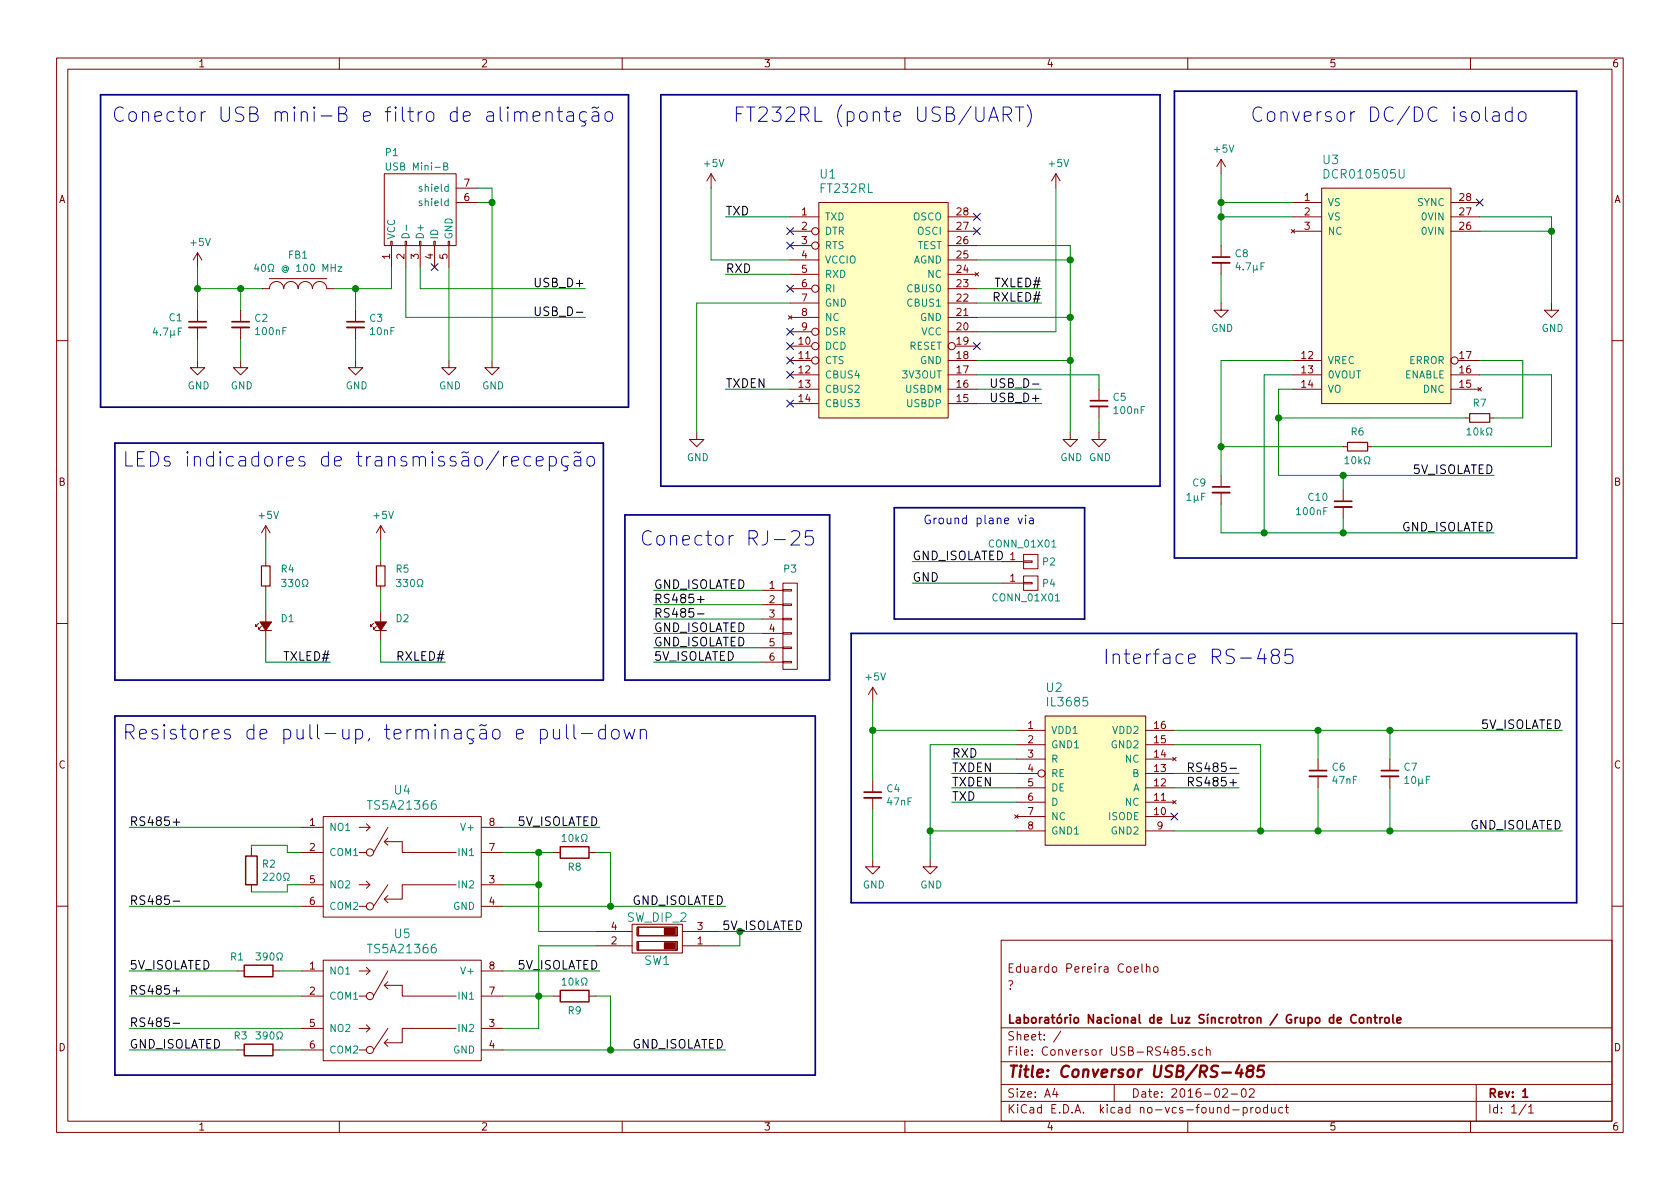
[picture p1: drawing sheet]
EESchema Schematic File Version 2
LIBS:power
LIBS:device
LIBS:transistors
LIBS:conn
LIBS:linear
LIBS:regul
LIBS:74xx
LIBS:cmos4000
LIBS:adc-dac
LIBS:memory
LIBS:xilinx
LIBS:microcontrollers
LIBS:dsp
LIBS:microchip
LIBS:analog_switches
LIBS:motorola
LIBS:texas
LIBS:intel
LIBS:audio
LIBS:interface
LIBS:digital-audio
LIBS:philips
LIBS:display
LIBS:cypress
LIBS:siliconi
LIBS:opto
LIBS:atmel
LIBS:contrib
LIBS:valves
LIBS:Conversor USB-RS485
LIBS:sw_dip
LIBS:Conversor USB-RS485-cache
EELAYER 25 0
EELAYER END
$Descr A4 11693 8268
encoding utf-8
Sheet 1 1
Title "Conversor USB/RS-485"
Date "2016-02-02"
Rev "1"
Comp "Laboratório Nacional de Luz Síncrotron / Grupo de Controle"
Comment1 ""
Comment2 "?"
Comment3 "Eduardo Pereira Coelho"
Comment4 ""
$EndDescr
NoConn ~ 3025 1850
$Comp
L C_Small C3
U 1 1
P 2475 2250
F 0 "C3" H 2567 2296 50  0000 L CNN
F 1 "10nF" H 2567 2204 50  0000 L CNN
F 2 "Capacitors_SMD:C_0805_HandSoldering" H 2475 2250 50  0001 C CNN
F 3 "" H 2475 2250 50  0000 C CNN
	1    2475 2250
	1    0    0    -1  
$EndComp
$Comp
L GND #PWR01
U 1 1
P 2475 2500
F 0 "#PWR01" H 2475 2250 50  0001 C CNN
F 1 "GND" H 2483 2326 50  0000 C CNN
F 2 "" H 2475 2500 50  0000 C CNN
F 3 "" H 2475 2500 50  0000 C CNN
	1    2475 2500
	1    0    0    -1  
$EndComp
$Comp
L C_Small C2
U 1 1
P 1675 2250
F 0 "C2" H 1767 2296 50  0000 L CNN
F 1 "100nF" H 1767 2204 50  0000 L CNN
F 2 "Capacitors_SMD:C_0805_HandSoldering" H 1675 2250 50  0001 C CNN
F 3 "" H 1675 2250 50  0000 C CNN
	1    1675 2250
	1    0    0    -1  
$EndComp
$Comp
L GND #PWR02
U 1 1
P 1675 2500
F 0 "#PWR02" H 1675 2250 50  0001 C CNN
F 1 "GND" H 1683 2326 50  0000 C CNN
F 2 "" H 1675 2500 50  0000 C CNN
F 3 "" H 1675 2500 50  0000 C CNN
	1    1675 2500
	1    0    0    -1  
$EndComp
$Comp
L GND #PWR03
U 1 1
P 1375 2500
F 0 "#PWR03" H 1375 2250 50  0001 C CNN
F 1 "GND" H 1383 2326 50  0000 C CNN
F 2 "" H 1375 2500 50  0000 C CNN
F 3 "" H 1375 2500 50  0000 C CNN
	1    1375 2500
	1    0    0    -1  
$EndComp
$Comp
L GND #PWR04
U 1 1
P 3125 2500
F 0 "#PWR04" H 3125 2250 50  0001 C CNN
F 1 "GND" H 3133 2326 50  0000 C CNN
F 2 "" H 3125 2500 50  0000 C CNN
F 3 "" H 3125 2500 50  0000 C CNN
	1    3125 2500
	1    0    0    -1  
$EndComp
Text Label 4075 2000 2    60   ~ 0
USB_D+
Text Label 4075 2200 2    60   ~ 0
USB_D-
Text Label 7250 2700 2    60   ~ 0
USB_D-
Text Label 7250 2800 2    60   ~ 0
USB_D+
$Comp
L C_Small C1
U 1 1
P 1375 2250
F 0 "C1" H 1275 2300 50  0000 R CNN
F 1 "4.7µF" H 1275 2200 50  0000 R CNN
F 2 "Capacitors_SMD:C_1210_HandSoldering" H 1375 2250 50  0001 C CNN
F 3 "" H 1375 2250 50  0000 C CNN
	1    1375 2250
	1    0    0    -1  
$EndComp
Text Notes 775  850  0    100  ~ 0
Conector USB mini-B e filtro de alimentação
$Comp
L GND #PWR05
U 1 1
P 7650 3000
F 0 "#PWR05" H 7650 2750 50  0001 C CNN
F 1 "GND" H 7658 2826 50  0000 C CNN
F 2 "" H 7650 3000 50  0000 C CNN
F 3 "" H 7650 3000 50  0000 C CNN
	1    7650 3000
	1    0    0    -1  
$EndComp
$Comp
L C_Small C5
U 1 1
P 7650 2800
F 0 "C5" H 7742 2846 50  0000 L CNN
F 1 "100nF" H 7742 2754 50  0000 L CNN
F 2 "Capacitors_SMD:C_0805_HandSoldering" H 7650 2800 50  0001 C CNN
F 3 "" H 7650 2800 50  0000 C CNN
	1    7650 2800
	1    0    0    -1  
$EndComp
$Comp
L GND #PWR06
U 1 1
P 7450 3000
F 0 "#PWR06" H 7450 2750 50  0001 C CNN
F 1 "GND" H 7458 2826 50  0000 C CNN
F 2 "" H 7450 3000 50  0000 C CNN
F 3 "" H 7450 3000 50  0000 C CNN
	1    7450 3000
	1    0    0    -1  
$EndComp
Text Label 7250 2000 2    60   ~ 0
TXLED#
$Comp
L GND #PWR07
U 1 1
P 4850 3000
F 0 "#PWR07" H 4850 2750 50  0001 C CNN
F 1 "GND" H 4858 2826 50  0000 C CNN
F 2 "" H 4850 3000 50  0000 C CNN
F 3 "" H 4850 3000 50  0000 C CNN
	1    4850 3000
	1    0    0    -1  
$EndComp
Text Label 7250 2100 2    60   ~ 0
RXLED#
Text Label 5050 2700 0    60   ~ 0
TXDEN
Text Notes 5100 850  0    100  ~ 0
FT232RL (ponte USB/UART)
Text Label 5050 1500 0    60   ~ 0
TXD
Text Label 5050 1900 0    60   ~ 0
RXD
Text Notes 850  3250 0    100  ~ 0
LEDs indicadores de transmissão/recepção
$Comp
L R_Small R4
U 1 1
P 1850 4000
F 0 "R4" H 1950 4050 50  0000 L CNN
F 1 "330Ω" H 1950 3950 50  0000 L CNN
F 2 "Resistors_SMD:R_0805_HandSoldering" H 1850 4000 50  0001 C CNN
F 3 "" H 1850 4000 50  0000 C CNN
	1    1850 4000
	1    0    0    -1  
$EndComp
$Comp
L R_Small R5
U 1 1
P 2650 4000
F 0 "R5" H 2750 4050 50  0000 L CNN
F 1 "330Ω" H 2750 3950 50  0000 L CNN
F 2 "Resistors_SMD:R_0805_HandSoldering" H 2650 4000 50  0001 C CNN
F 3 "" H 2650 4000 50  0000 C CNN
	1    2650 4000
	1    0    0    -1  
$EndComp
$Comp
L Led_Small D1
U 1 1
P 1850 4350
F 0 "D1" V 1900 4250 50  0000 R CNN
F 1 "LED" V 1800 4250 50  0001 R CNN
F 2 "Conversor USB-RS485:LED_SMD" V 1850 4350 50  0001 C CNN
F 3 "" V 1850 4350 50  0000 C CNN
	1    1850 4350
	0    -1   -1   0   
$EndComp
$Comp
L Led_Small D2
U 1 1
P 2650 4350
F 0 "D2" V 2700 4250 50  0000 R CNN
F 1 "LED" V 2600 4250 50  0001 R CNN
F 2 "Conversor USB-RS485:LED_SMD" V 2650 4350 50  0001 C CNN
F 3 "" V 2650 4350 50  0000 C CNN
	1    2650 4350
	0    -1   -1   0   
$EndComp
Text Notes 7675 4625 0    100  ~ 0
Interface RS-485
$Comp
L GND #PWR08
U 1 1
P 6475 5975
F 0 "#PWR08" H 6475 5725 50  0001 C CNN
F 1 "GND" H 6483 5801 50  0000 C CNN
F 2 "" H 6475 5975 50  0000 C CNN
F 3 "" H 6475 5975 50  0000 C CNN
	1    6475 5975
	1    0    0    -1  
$EndComp
Text Label 8625 5475 2    60   ~ 0
RS485+
Text Label 8625 5375 2    60   ~ 0
RS485-
Text Label 6625 5275 0    60   ~ 0
RXD
Text Label 6625 5575 0    60   ~ 0
TXD
Text Label 6625 5375 0    60   ~ 0
TXDEN
Text Label 6625 5475 0    60   ~ 0
TXDEN
$Comp
L CONN_01X06 P3
U 1 1
P 5500 4350
F 0 "P3" H 5500 4750 50  0000 C CNN
F 1 "RJ25" H 5500 3950 50  0001 C CNN
F 2 "Conversor USB-RS485:RJ25" H 5500 4350 50  0001 C CNN
F 3 "" H 5500 4350 50  0000 C CNN
	1    5500 4350
	1    0    0    -1  
$EndComp
Text Notes 4450 3800 0    100  ~ 0
Conector RJ-25
Text Label 4550 4100 0    60   ~ 0
GND_ISOLATED
Text Label 4550 4400 0    60   ~ 0
GND_ISOLATED
Text Label 4550 4200 0    60   ~ 0
RS485+
Text Label 4550 4300 0    60   ~ 0
RS485-
Text Label 4550 4500 0    60   ~ 0
GND_ISOLATED
Text Label 4550 4600 0    60   ~ 0
5V_ISOLATED
$Comp
L C_Small C4
U 1 1
P 6075 5525
F 0 "C4" H 6167 5571 50  0000 L CNN
F 1 "47nF" H 6167 5479 50  0000 L CNN
F 2 "Capacitors_SMD:C_0805_HandSoldering" H 6075 5525 50  0001 C CNN
F 3 "" H 6075 5525 50  0000 C CNN
	1    6075 5525
	1    0    0    -1  
$EndComp
$Comp
L C_Small C6
U 1 1
P 9175 5375
F 0 "C6" H 9267 5421 50  0000 L CNN
F 1 "47nF" H 9267 5329 50  0000 L CNN
F 2 "Capacitors_SMD:C_0805_HandSoldering" H 9175 5375 50  0001 C CNN
F 3 "" H 9175 5375 50  0000 C CNN
	1    9175 5375
	1    0    0    -1  
$EndComp
$Comp
L GND #PWR09
U 1 1
P 6075 5975
F 0 "#PWR09" H 6075 5725 50  0001 C CNN
F 1 "GND" H 6083 5801 50  0000 C CNN
F 2 "" H 6075 5975 50  0000 C CNN
F 3 "" H 6075 5975 50  0000 C CNN
	1    6075 5975
	1    0    0    -1  
$EndComp
$Comp
L C_Small C7
U 1 1
P 9675 5375
F 0 "C7" H 9767 5421 50  0000 L CNN
F 1 "10µF" H 9767 5329 50  0000 L CNN
F 2 "Capacitors_SMD:C_0805_HandSoldering" H 9675 5375 50  0001 C CNN
F 3 "" H 9675 5375 50  0000 C CNN
	1    9675 5375
	1    0    0    -1  
$EndComp
Text Label 10875 5075 2    60   ~ 0
5V_ISOLATED
Text Label 10875 5775 2    60   ~ 0
GND_ISOLATED
Text Notes 8700 850  0    100  ~ 0
Conversor DC/DC isolado
$Comp
L GND #PWR010
U 1 1
P 10800 2100
F 0 "#PWR010" H 10800 1850 50  0001 C CNN
F 1 "GND" H 10808 1926 50  0000 C CNN
F 2 "" H 10800 2100 50  0000 C CNN
F 3 "" H 10800 2100 50  0000 C CNN
	1    10800 2100
	1    0    0    -1  
$EndComp
$Comp
L C_Small C8
U 1 1
P 8500 1800
F 0 "C8" H 8592 1846 50  0000 L CNN
F 1 "4.7µF" H 8592 1754 50  0000 L CNN
F 2 "Capacitors_SMD:C_1210_HandSoldering" H 8500 1800 50  0001 C CNN
F 3 "" H 8500 1800 50  0000 C CNN
	1    8500 1800
	1    0    0    -1  
$EndComp
$Comp
L GND #PWR011
U 1 1
P 8500 2100
F 0 "#PWR011" H 8500 1850 50  0001 C CNN
F 1 "GND" H 8508 1926 50  0000 C CNN
F 2 "" H 8500 2100 50  0000 C CNN
F 3 "" H 8500 2100 50  0000 C CNN
	1    8500 2100
	1    0    0    -1  
$EndComp
Text Label 10400 3300 2    60   ~ 0
5V_ISOLATED
Text Label 10400 3700 2    60   ~ 0
GND_ISOLATED
$Comp
L C_Small C9
U 1 1
P 8500 3400
F 0 "C9" H 8400 3450 50  0000 R CNN
F 1 "1µF" H 8400 3350 50  0000 R CNN
F 2 "Capacitors_SMD:C_0805_HandSoldering" H 8500 3400 50  0001 C CNN
F 3 "" H 8500 3400 50  0000 C CNN
	1    8500 3400
	1    0    0    -1  
$EndComp
$Comp
L R_Small R7
U 1 1
P 10300 2900
F 0 "R7" V 10400 2900 50  0000 C CNN
F 1 "10kΩ" V 10200 2900 50  0000 C CNN
F 2 "Resistors_SMD:R_0805_HandSoldering" H 10300 2900 50  0001 C CNN
F 3 "" H 10300 2900 50  0000 C CNN
	1    10300 2900
	0    -1   -1   0   
$EndComp
$Comp
L C_Small C10
U 1 1
P 9350 3500
F 0 "C10" H 9250 3550 50  0000 R CNN
F 1 "100nF" H 9250 3450 50  0000 R CNN
F 2 "Capacitors_SMD:C_0805_HandSoldering" H 9350 3500 50  0001 C CNN
F 3 "" H 9350 3500 50  0000 C CNN
	1    9350 3500
	1    0    0    -1  
$EndComp
Text Notes 850  5150 0    100  ~ 0
Resistores de pull-up, terminação e pull-down
NoConn ~ 5500 2600
Text Label 2300 4600 2    60   ~ 0
TXLED#
Text Label 3100 4600 2    60   ~ 0
RXLED#
$Comp
L GND #PWR012
U 1 1
P 3425 2500
F 0 "#PWR012" H 3425 2250 50  0001 C CNN
F 1 "GND" H 3433 2326 50  0000 C CNN
F 2 "" H 3425 2500 50  0000 C CNN
F 3 "" H 3425 2500 50  0000 C CNN
	1    3425 2500
	1    0    0    -1  
$EndComp
NoConn ~ 5500 2800
NoConn ~ 6800 2400
NoConn ~ 5500 1600
NoConn ~ 5500 1700
NoConn ~ 5500 2000
NoConn ~ 5500 2300
NoConn ~ 5500 2400
NoConn ~ 5500 2500
NoConn ~ 6800 1500
NoConn ~ 6800 1600
$Comp
L R_Small R6
U 1 1
P 9450 3100
F 0 "R6" V 9550 3100 50  0000 C CNN
F 1 "10kΩ" V 9350 3100 50  0000 C CNN
F 2 "Resistors_SMD:R_0805_HandSoldering" H 9450 3100 50  0001 C CNN
F 3 "" H 9450 3100 50  0000 C CNN
	1    9450 3100
	0    -1   -1   0   
$EndComp
$Comp
L DCR010505U U3
U 1 1
P 9650 2050
F 0 "U3" H 9200 3000 60  0000 L CNN
F 1 "DCR010505U" H 9200 2900 60  0000 L CNN
F 2 "Conversor USB-RS485:DCR010505U" H 9300 2350 60  0001 C CNN
F 3 "" H 9300 2350 60  0000 C CNN
	1    9650 2050
	1    0    0    -1  
$EndComp
NoConn ~ 10300 1400
NoConn ~ 8175 5675
$Comp
L FT232RL U1
U 1 1
P 6150 2150
F 0 "U1" H 5700 3100 60  0000 L CNN
F 1 "FT232RL" H 5700 3000 60  0000 L CNN
F 2 "Housings_SSOP:SSOP-28_5.3x10.2mm_Pitch0.65mm" H 5800 2450 60  0001 C CNN
F 3 "" H 5800 2450 60  0000 C CNN
	1    6150 2150
	1    0    0    -1  
$EndComp
$Comp
L Ferrite_Bead FB1
U 1 1
P 2075 2000
F 0 "FB1" H 2075 2236 50  0000 C CNN
F 1 "40Ω @ 100 MHz" H 2075 2144 50  0000 C CNN
F 2 "Resistors_SMD:R_0805_HandSoldering" H 2075 2000 60  0001 C CNN
F 3 "" H 2075 2000 60  0000 C CNN
	1    2075 2000
	1    0    0    -1  
$EndComp
$Comp
L IL3685 U2
U 1 1
P 7625 5425
F 0 "U2" H 7275 6075 60  0000 L CNN
F 1 "IL3685" H 7275 5975 60  0000 L CNN
F 2 "Housings_SOIC:SOIC-16_7.5x10.3mm_Pitch1.27mm" H 7525 5975 60  0001 C CNN
F 3 "" H 7525 5975 60  0000 C CNN
	1    7625 5425
	1    0    0    -1  
$EndComp
$Comp
L +5V #FLG013
U 1 1
P 1375 1850
F 0 "#FLG013" H 1375 1945 50  0001 C CNN
F 1 "+5V" H 1393 2024 50  0000 C CNN
F 2 "" H 1375 1850 50  0000 C CNN
F 3 "" H 1375 1850 50  0000 C CNN
	1    1375 1850
	1    0    0    -1  
$EndComp
$Comp
L +5V #FLG014
U 1 1
P 4950 1300
F 0 "#FLG014" H 4950 1395 50  0001 C CNN
F 1 "+5V" H 4968 1474 50  0000 C CNN
F 2 "" H 4950 1300 50  0000 C CNN
F 3 "" H 4950 1300 50  0000 C CNN
	1    4950 1300
	1    0    0    -1  
$EndComp
$Comp
L +5V #FLG015
U 1 1
P 7350 1300
F 0 "#FLG015" H 7350 1395 50  0001 C CNN
F 1 "+5V" H 7368 1474 50  0000 C CNN
F 2 "" H 7350 1300 50  0000 C CNN
F 3 "" H 7350 1300 50  0000 C CNN
	1    7350 1300
	1    0    0    -1  
$EndComp
$Comp
L +5V #FLG016
U 1 1
P 8500 1200
F 0 "#FLG016" H 8500 1295 50  0001 C CNN
F 1 "+5V" H 8518 1374 50  0000 C CNN
F 2 "" H 8500 1200 50  0000 C CNN
F 3 "" H 8500 1200 50  0000 C CNN
	1    8500 1200
	1    0    0    -1  
$EndComp
$Comp
L +5V #FLG017
U 1 1
P 6075 4875
F 0 "#FLG017" H 6075 4970 50  0001 C CNN
F 1 "+5V" H 6093 5049 50  0000 C CNN
F 2 "" H 6075 4875 50  0000 C CNN
F 3 "" H 6075 4875 50  0000 C CNN
	1    6075 4875
	1    0    0    -1  
$EndComp
$Comp
L +5V #FLG018
U 1 1
P 2650 3750
F 0 "#FLG018" H 2650 3845 50  0001 C CNN
F 1 "+5V" H 2668 3924 50  0000 C CNN
F 2 "" H 2650 3750 50  0000 C CNN
F 3 "" H 2650 3750 50  0000 C CNN
	1    2650 3750
	1    0    0    -1  
$EndComp
$Comp
L +5V #FLG019
U 1 1
P 1850 3750
F 0 "#FLG019" H 1850 3845 50  0001 C CNN
F 1 "+5V" H 1868 3924 50  0000 C CNN
F 2 "" H 1850 3750 50  0000 C CNN
F 3 "" H 1850 3750 50  0000 C CNN
	1    1850 3750
	1    0    0    -1  
$EndComp
$Comp
L USB_Mini-B P1
U 1 1
P 2925 1550
F 0 "P1" H 2675 2050 50  0000 L CNN
F 1 "USB Mini-B" H 2675 1950 50  0000 L CNN
F 2 "Conversor USB-RS485:USB_Mini-B" V 2875 1450 50  0001 C CNN
F 3 "" V 2875 1450 50  0000 C CNN
	1    2925 1550
	1    0    0    -1  
$EndComp
Connection ~ 3425 1400
Wire Wire Line
	3325 1300 3425 1300
Wire Wire Line
	9550 3100 10800 3100
Wire Wire Line
	9350 3100 8500 3100
Wire Wire Line
	3425 1300 3425 2500
Wire Wire Line
	3325 1400 3425 1400
Wire Wire Line
	2650 4600 3100 4600
Wire Wire Line
	1850 4600 2300 4600
Connection ~ 9350 3700
Wire Wire Line
	9350 3700 9350 3600
Connection ~ 9350 3300
Wire Wire Line
	9350 3400 9350 3300
Wire Wire Line
	10600 2500 10300 2500
Wire Wire Line
	10600 2900 10600 2500
Wire Wire Line
	10400 2900 10600 2900
Connection ~ 8900 2900
Wire Wire Line
	8900 2900 10200 2900
Connection ~ 8800 3700
Wire Wire Line
	8500 3500 8500 3700
Connection ~ 8500 3100
Wire Wire Line
	8500 3700 10400 3700
Wire Wire Line
	8800 2600 8800 3700
Wire Wire Line
	9000 2600 8800 2600
Wire Wire Line
	8900 3300 10400 3300
Wire Wire Line
	8900 2700 8900 3300
Wire Wire Line
	9000 2700 8900 2700
Wire Wire Line
	8500 1900 8500 2100
Connection ~ 8500 1500
Wire Wire Line
	10800 2600 10300 2600
Wire Wire Line
	10800 3100 10800 2600
Wire Wire Line
	8500 2500 8500 3300
Wire Wire Line
	9000 2500 8500 2500
Connection ~ 8500 1400
Wire Wire Line
	8500 1500 9000 1500
Wire Wire Line
	8500 1200 8500 1700
Wire Wire Line
	9000 1400 8500 1400
Connection ~ 10800 1600
Wire Wire Line
	10800 1600 10300 1600
Wire Wire Line
	10800 1500 10800 2100
Wire Wire Line
	10300 1500 10800 1500
Connection ~ 9675 5775
Connection ~ 9675 5075
Connection ~ 9175 5075
Wire Wire Line
	9175 5075 9175 5275
Wire Wire Line
	8175 5075 10875 5075
Connection ~ 9175 5775
Wire Wire Line
	9675 5775 9675 5475
Wire Wire Line
	9675 5075 9675 5275
Wire Wire Line
	9175 5775 9175 5475
Wire Wire Line
	8775 5175 8775 5775
Wire Wire Line
	6075 5975 6075 5625
Connection ~ 6075 5075
Wire Wire Line
	4550 4600 5300 4600
Wire Wire Line
	4550 4500 5300 4500
Wire Wire Line
	4550 4400 5300 4400
Wire Wire Line
	4550 4300 5300 4300
Wire Wire Line
	4550 4200 5300 4200
Wire Wire Line
	4550 4100 5300 4100
Wire Wire Line
	7075 5475 6625 5475
Wire Wire Line
	6625 5375 7075 5375
Wire Wire Line
	7075 5575 6625 5575
Wire Wire Line
	7075 5275 6625 5275
Wire Wire Line
	8175 5375 8625 5375
Wire Wire Line
	8175 5475 8625 5475
Connection ~ 8775 5775
Wire Wire Line
	8175 5775 10875 5775
Wire Wire Line
	8175 5175 8775 5175
Connection ~ 6475 5775
Wire Wire Line
	7075 5775 6475 5775
Wire Wire Line
	6475 5175 6475 5975
Wire Wire Line
	7075 5175 6475 5175
Wire Wire Line
	6075 4875 6075 5425
Wire Wire Line
	7075 5075 6075 5075
Wire Wire Line
	2650 4450 2650 4600
Wire Wire Line
	1850 4450 1850 4600
Wire Wire Line
	1850 4100 1850 4250
Wire Wire Line
	2650 4100 2650 4250
Wire Wire Line
	2650 3750 2650 3900
Wire Wire Line
	1850 3750 1850 3900
Wire Wire Line
	5500 2700 5050 2700
Wire Wire Line
	5500 1900 5050 1900
Wire Wire Line
	5500 1500 5050 1500
Wire Wire Line
	6800 2100 7250 2100
Wire Wire Line
	4850 2100 4850 3000
Wire Wire Line
	6800 2000 7250 2000
Wire Wire Line
	4950 1800 4950 1300
Wire Wire Line
	5500 1800 4950 1800
Wire Wire Line
	7350 2300 7350 1300
Wire Wire Line
	6800 2300 7350 2300
Connection ~ 1375 2000
Connection ~ 7450 2500
Connection ~ 7450 2200
Connection ~ 7450 1800
Wire Wire Line
	7450 1700 7450 3000
Wire Wire Line
	7650 2900 7650 3000
Wire Wire Line
	7650 2600 7650 2700
Wire Wire Line
	6800 2600 7650 2600
Wire Wire Line
	4850 2100 5500 2100
Wire Wire Line
	6800 1700 7450 1700
Wire Wire Line
	6800 1800 7450 1800
Wire Wire Line
	7450 2200 6800 2200
Wire Wire Line
	7450 2500 6800 2500
Wire Wire Line
	6800 2700 7250 2700
Wire Wire Line
	6800 2800 7250 2800
Wire Wire Line
	2825 2200 4075 2200
Wire Wire Line
	2825 1850 2825 2200
Wire Wire Line
	2925 2000 4075 2000
Wire Wire Line
	2925 1850 2925 2000
Wire Wire Line
	3125 1850 3125 2500
Wire Wire Line
	1375 2350 1375 2500
Connection ~ 1675 2000
Wire Wire Line
	1375 1850 1375 2150
Wire Wire Line
	1675 2350 1675 2500
Wire Wire Line
	1675 2000 1675 2150
Wire Wire Line
	1375 2000 1825 2000
Connection ~ 2475 2000
Wire Wire Line
	2725 2000 2725 1850
Wire Wire Line
	2325 2000 2725 2000
Wire Wire Line
	2475 2150 2475 2000
Wire Wire Line
	2475 2350 2475 2500
Wire Wire Line
	3500 5750 4175 5750
Wire Wire Line
	900  6300 2100 6300
Text Label 900  7150 0    60   ~ 0
RS485-
Text Label 900  6925 0    60   ~ 0
RS485+
Text Label 900  7300 0    60   ~ 0
GND_ISOLATED
Text Label 900  6750 0    60   ~ 0
5V_ISOLATED
Wire Wire Line
	2100 7150 900  7150
Wire Wire Line
	2100 6925 900  6925
Wire Wire Line
	1950 7300 2100 7300
Wire Wire Line
	1650 7300 900  7300
Wire Wire Line
	1650 6750 900  6750
Wire Wire Line
	2100 6750 1950 6750
$Comp
L R R3
U 1 1
P 1800 7300
F 0 "R3" V 1700 7175 50  0000 C CNN
F 1 "390Ω" V 1700 7375 50  0000 C CNN
F 2 "Resistors_SMD:R_0805_HandSoldering" V 1730 7300 50  0001 C CNN
F 3 "" H 1800 7300 50  0000 C CNN
	1    1800 7300
	0    1    1    0   
$EndComp
$Comp
L R R1
U 1 1
P 1800 6750
F 0 "R1" V 1700 6600 50  0000 C CNN
F 1 "390Ω" V 1700 6825 50  0000 C CNN
F 2 "Resistors_SMD:R_0805_HandSoldering" V 1730 6750 50  0001 C CNN
F 3 "" H 1800 6750 50  0000 C CNN
	1    1800 6750
	0    1    1    0   
$EndComp
Text Label 900  6300 0    60   ~ 0
RS485-
Text Label 900  5750 0    60   ~ 0
RS485+
Wire Wire Line
	900  5750 2100 5750
Wire Wire Line
	1750 5875 1750 5900
Wire Wire Line
	2000 5875 1750 5875
Wire Wire Line
	2000 5925 2000 5875
Wire Wire Line
	2100 5925 2000 5925
Wire Wire Line
	2000 6200 1750 6200
Wire Wire Line
	2000 6150 2000 6200
Wire Wire Line
	2100 6150 2000 6150
$Comp
L R R2
U 1 1
P 1750 6050
F 0 "R2" H 1820 6096 50  0000 L CNN
F 1 "220Ω" H 1820 6005 50  0000 L CNN
F 2 "Resistors_SMD:R_0805_HandSoldering" V 1680 6050 50  0001 C CNN
F 3 "" H 1750 6050 50  0000 C CNN
	1    1750 6050
	1    0    0    -1  
$EndComp
Connection ~ 5150 6475
Wire Wire Line
	5150 6575 5000 6575
Wire Wire Line
	5150 6475 5150 6575
Wire Wire Line
	5000 6475 5575 6475
Wire Wire Line
	3500 6300 5050 6300
Wire Wire Line
	3500 7300 5050 7300
Wire Wire Line
	3500 6150 3750 6150
Wire Wire Line
	3500 5925 3850 5925
Connection ~ 3750 6150
Wire Wire Line
	3500 6925 3850 6925
Wire Wire Line
	3750 7150 3500 7150
Connection ~ 3750 6925
Wire Wire Line
	3750 6575 4150 6575
Wire Wire Line
	3750 5925 3750 6475
Wire Wire Line
	3750 6475 4150 6475
$Comp
L TS5A21366 U5
U 1 1
P 2800 7050
F 0 "U5" H 2800 7612 60  0000 C CNN
F 1 "TS5A21366" H 2800 7506 60  0000 C CNN
F 2 "Controle:VSSOP-8" H 2800 7050 60  0001 C CNN
F 3 "" H 2800 7050 60  0000 C CNN
	1    2800 7050
	1    0    0    -1  
$EndComp
$Comp
L SW_DIP_2 SW1
U 1 1
P 4575 6525
F 0 "SW1" H 4575 6375 60  0000 C CNN
F 1 "SW_DIP_2" H 4575 6675 60  0000 C CNN
F 2 "Controle:DIP_switch_(2_positions)" H 4575 6525 60  0001 C CNN
F 3 "" H 4575 6525 60  0000 C CNN
	1    4575 6525
	1    0    0    -1  
$EndComp
$Comp
L TS5A21366 U4
U 1 1
P 2800 6050
F 0 "U4" H 2800 6612 60  0000 C CNN
F 1 "TS5A21366" H 2800 6506 60  0000 C CNN
F 2 "Controle:VSSOP-8" H 2800 6050 60  0001 C CNN
F 3 "" H 2800 6050 60  0000 C CNN
	1    2800 6050
	1    0    0    -1  
$EndComp
Wire Wire Line
	3500 6750 4175 6750
Text Label 3600 6750 0    60   ~ 0
5V_ISOLATED
Text Label 3600 5750 0    60   ~ 0
5V_ISOLATED
Text Label 5025 6475 0    60   ~ 0
5V_ISOLATED
Text Label 4400 6300 0    60   ~ 0
GND_ISOLATED
Text Label 4400 7300 0    60   ~ 0
GND_ISOLATED
Wire Bus Line
	800  4975 800  7475
Wire Bus Line
	800  7475 5675 7475
Wire Bus Line
	5675 7475 5675 4975
Wire Bus Line
	5675 4975 800  4975
Wire Bus Line
	800  3075 800  4725
Wire Bus Line
	800  4725 4200 4725
Wire Bus Line
	4200 4725 4200 3075
Wire Bus Line
	4200 3075 800  3075
Wire Bus Line
	700  650  700  2825
Wire Bus Line
	700  2825 4375 2825
Wire Bus Line
	4375 2825 4375 650 
Wire Bus Line
	4375 650  700  650 
Wire Bus Line
	5925 6275 5925 4400
Wire Bus Line
	5925 4400 10975 4400
Wire Bus Line
	10975 4400 10975 6275
Wire Bus Line
	10975 6275 5925 6275
Wire Bus Line
	8175 625  8175 3875
Wire Bus Line
	8175 3875 10975 3875
Wire Bus Line
	10975 3875 10975 625 
Wire Bus Line
	10975 625  8175 625 
Wire Bus Line
	4600 650  4600 3375
Wire Bus Line
	4600 3375 8075 3375
Wire Bus Line
	8075 3375 8075 650 
Wire Bus Line
	8075 650  4600 650 
Wire Bus Line
	4350 3575 4350 4725
Wire Bus Line
	4350 4725 5775 4725
Wire Bus Line
	5775 4725 5775 3575
Wire Bus Line
	5775 3575 4350 3575
$Comp
L R R8
U 1 1
P 4000 5925
F 0 "R8" V 4100 5925 50  0000 C CNN
F 1 "10kΩ" V 3900 5925 50  0000 C CNN
F 2 "Resistors_SMD:R_0805_HandSoldering" V 3930 5925 50  0001 C CNN
F 3 "" H 4000 5925 50  0000 C CNN
	1    4000 5925
	0    1    1    0   
$EndComp
$Comp
L R R9
U 1 1
P 4000 6925
F 0 "R9" V 4100 6925 50  0000 C CNN
F 1 "10kΩ" V 3900 6925 50  0000 C CNN
F 2 "Resistors_SMD:R_0805_HandSoldering" V 3930 6925 50  0001 C CNN
F 3 "" H 4000 6925 50  0000 C CNN
	1    4000 6925
	0    1    1    0   
$EndComp
Wire Wire Line
	4150 6925 4250 6925
Wire Wire Line
	4250 6925 4250 7300
Connection ~ 4250 7300
Connection ~ 3750 5925
Wire Wire Line
	4150 5925 4250 5925
Wire Wire Line
	4250 5925 4250 6300
Connection ~ 4250 6300
Wire Wire Line
	3750 6575 3750 7150
Text Notes 6425 3650 0    60   ~ 0
Ground plane via
$Comp
L CONN_01X01 P2
U 1 1
P 7175 3900
F 0 "P2" H 7250 3900 50  0000 L CNN
F 1 "CONN_01X01" H 6875 4025 50  0000 L CNN
F 2 "Controle:ground_plane_via" H 7175 3900 50  0001 C CNN
F 3 "" H 7175 3900 50  0000 C CNN
	1    7175 3900
	1    0    0    -1  
$EndComp
$Comp
L CONN_01X01 P4
U 1 1
P 7175 4050
F 0 "P4" H 7250 4050 50  0000 L CNN
F 1 "CONN_01X01" H 6900 3950 50  0000 L CNN
F 2 "Controle:ground_plane_via" H 7175 4050 50  0001 C CNN
F 3 "" H 7175 4050 50  0000 C CNN
	1    7175 4050
	1    0    0    -1  
$EndComp
Wire Wire Line
	6350 4050 6975 4050
Wire Wire Line
	6350 3900 6975 3900
Text Label 6350 3900 0    60   ~ 0
GND_ISOLATED
Text Label 6350 4050 0    60   ~ 0
GND
Wire Bus Line
	6225 3525 6225 4300
Wire Bus Line
	6225 3525 7550 3525
Wire Bus Line
	7550 3525 7550 4300
Wire Bus Line
	7550 4300 6225 4300
$EndSCHEMATC
